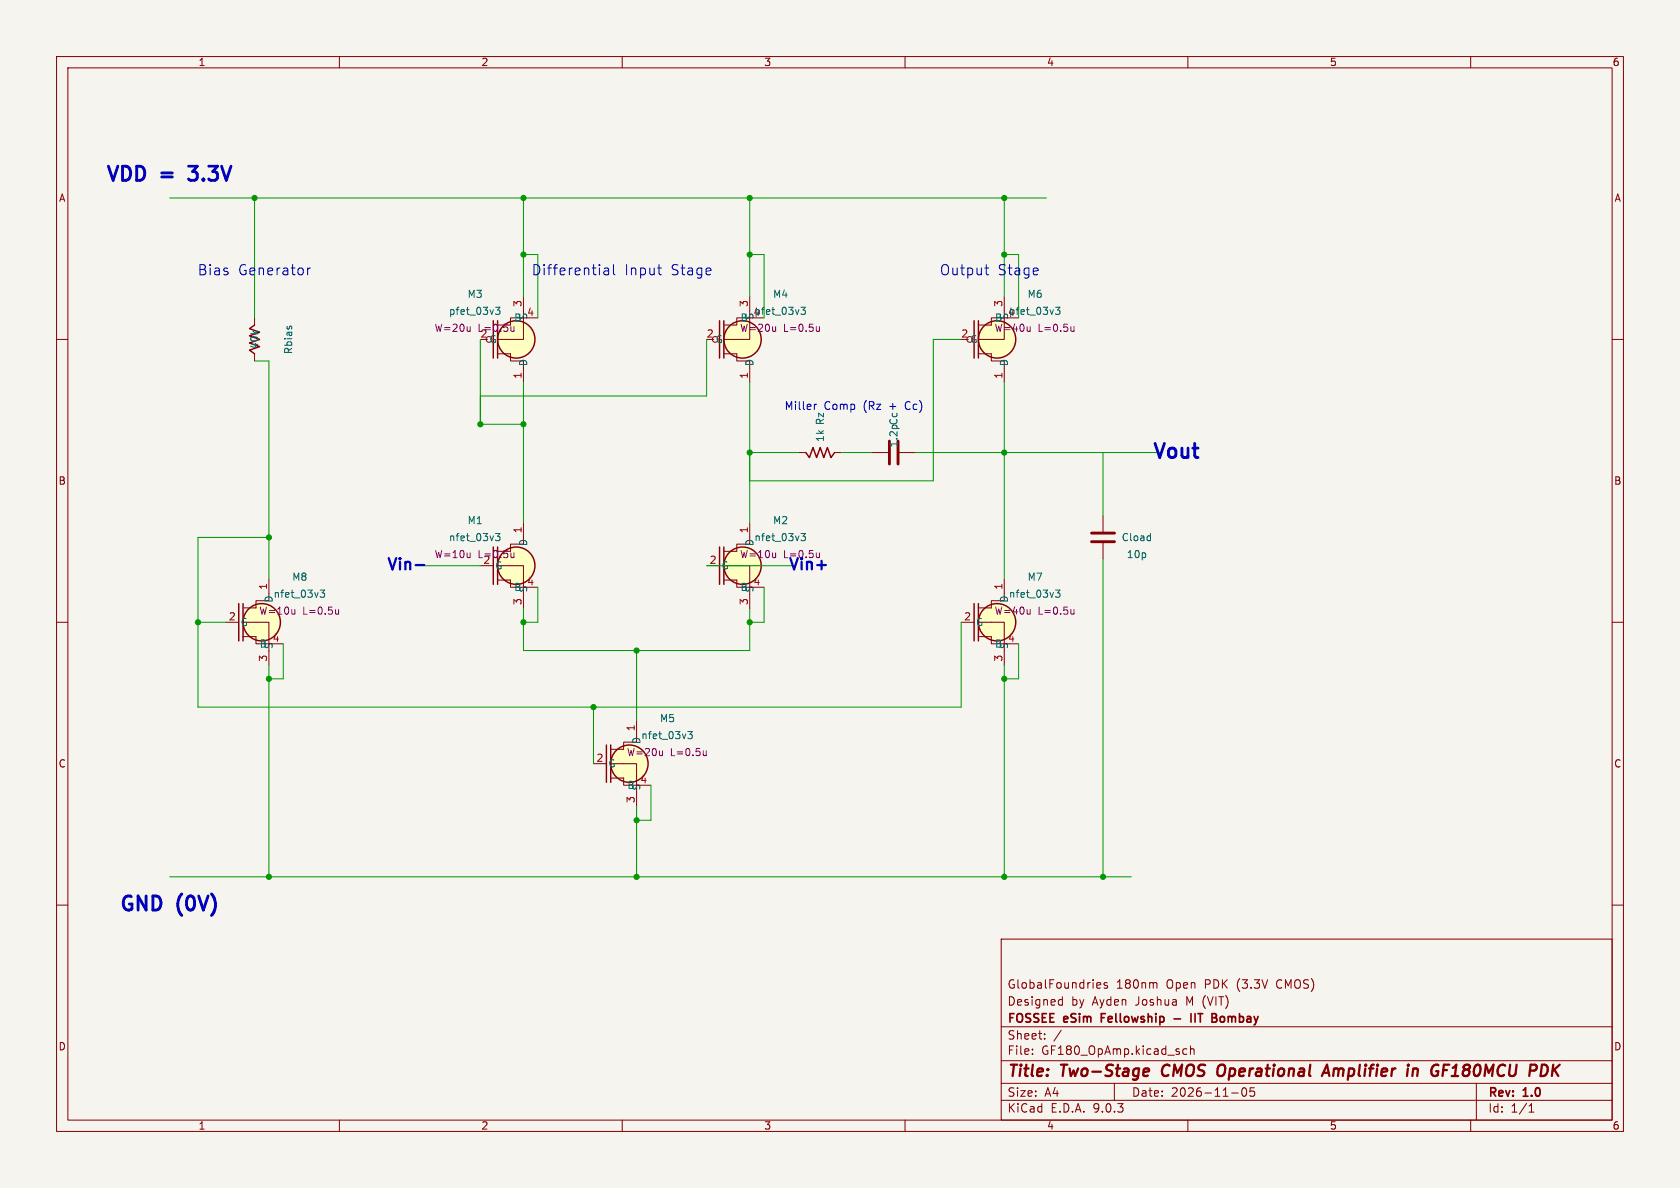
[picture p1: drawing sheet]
(kicad_sch (version 20211123) (generator eeschema)

 (paper "A4")

 (title_block
  (title "Two-Stage CMOS Operational Amplifier in GF180MCU PDK")
  (date "2026-11-05")
  (rev "1.0")
  (company "FOSSEE eSim Fellowship - IIT Bombay")
  (comment 1 "Designed by Ayden Joshua M (VIT)")
  (comment 2 "GlobalFoundries 180nm Open PDK (3.3V CMOS)"))

 (lib_symbols
  (symbol "eSim_GF180:nfet_03v3" (pin_names (offset 0.254)) (in_bom yes) (on_board yes)
   (property "Reference" "M" (id 0) (at 2.54 2.54 0) (effects (font (size 1.27 1.27)) (justify left)))
   (property "Value" "nfet_03v3" (id 1) (at 2.54 0 0) (effects (font (size 1.27 1.27)) (justify left)))
   (property "Footprint" "" (id 2) (at 0 0 0) (effects (font (size 1.27 1.27)) hide))
   (property "Datasheet" "GF180MCU 3.3V NMOS" (id 3) (at 0 0 0) (effects (font (size 1.27 1.27)) hide))
   (symbol "nfet_03v3_0_1"
    (polyline (pts (xy 0.254 -2.54) (xy -2.032 -2.54)) (stroke (width 0) (type default)) (fill (type none)))
    (polyline (pts (xy 0.254 0) (xy -2.032 0)) (stroke (width 0) (type default)) (fill (type none)))
    (polyline (pts (xy 0.254 2.54) (xy -2.032 2.54)) (stroke (width 0) (type default)) (fill (type none)))
    (polyline (pts (xy -2.032 -3.302) (xy -2.032 3.302)) (stroke (width 0.254) (type default)) (fill (type none)))
    (polyline (pts (xy -2.794 -3.302) (xy -2.794 3.302)) (stroke (width 0.254) (type default)) (fill (type none)))
    (polyline (pts (xy 0.254 -2.54) (xy 0.254 -3.81) (xy 2.54 -3.81)) (stroke (width 0) (type default)) (fill (type none)))
    (polyline (pts (xy 0.254 2.54) (xy 0.254 3.81) (xy 2.54 3.81) (xy 2.54 5.08)) (stroke (width 0) (type default)) (fill (type none)))
    (polyline (pts (xy 0.254 0) (xy 2.54 0) (xy 2.54 -5.08)) (stroke (width 0) (type default)) (fill (type none)))
    (circle (center 1.27 0) (radius 3.302) (stroke (width 0.254) (type default)) (fill (type background))))
   (symbol "nfet_03v3_1_1"
    (pin passive line (at -5.08 0 0) (length 2.286) (name "G" (effects (font (size 1.27 1.27)))) (number "2" (effects (font (size 1.27 1.27)))))
    (pin passive line (at 2.54 7.62 270) (length 2.54) (name "D" (effects (font (size 1.27 1.27)))) (number "1" (effects (font (size 1.27 1.27)))))
    (pin passive line (at 2.54 -7.62 90) (length 2.54) (name "S" (effects (font (size 1.27 1.27)))) (number "3" (effects (font (size 1.27 1.27)))))
    (pin passive line (at 5.08 -3.81 180) (length 2.54) (name "B" (effects (font (size 1.27 1.27)))) (number "4" (effects (font (size 1.27 1.27)))))))
  (symbol "eSim_GF180:pfet_03v3" (pin_names (offset 0.254)) (in_bom yes) (on_board yes)
   (property "Reference" "M" (id 0) (at 2.54 2.54 0) (effects (font (size 1.27 1.27)) (justify left)))
   (property "Value" "pfet_03v3" (id 1) (at 2.54 0 0) (effects (font (size 1.27 1.27)) (justify left)))
   (property "Footprint" "" (id 2) (at 0 0 0) (effects (font (size 1.27 1.27)) hide))
   (property "Datasheet" "GF180MCU 3.3V PMOS" (id 3) (at 0 0 0) (effects (font (size 1.27 1.27)) hide))
   (symbol "pfet_03v3_0_1"
    (polyline (pts (xy 0.254 -2.54) (xy -2.032 -2.54)) (stroke (width 0) (type default)) (fill (type none)))
    (polyline (pts (xy 0.254 0) (xy -2.032 0)) (stroke (width 0) (type default)) (fill (type none)))
    (polyline (pts (xy 0.254 2.54) (xy -2.032 2.54)) (stroke (width 0) (type default)) (fill (type none)))
    (polyline (pts (xy -2.032 -3.302) (xy -2.032 3.302)) (stroke (width 0.254) (type default)) (fill (type none)))
    (polyline (pts (xy -2.794 -3.302) (xy -2.794 3.302)) (stroke (width 0.254) (type default)) (fill (type none)))
    (polyline (pts (xy 0.254 2.54) (xy 0.254 3.81) (xy 2.54 3.81)) (stroke (width 0) (type default)) (fill (type none)))
    (polyline (pts (xy 0.254 -2.54) (xy 0.254 -3.81) (xy 2.54 -3.81) (xy 2.54 -5.08)) (stroke (width 0) (type default)) (fill (type none)))
    (polyline (pts (xy 0.254 0) (xy 2.54 0) (xy 2.54 5.08)) (stroke (width 0) (type default)) (fill (type none)))
    (circle (center -3.556 0) (radius 0.508) (stroke (width 0) (type default)) (fill (type none)))
    (circle (center 1.27 0) (radius 3.302) (stroke (width 0.254) (type default)) (fill (type background))))
   (symbol "pfet_03v3_1_1"
    (pin passive line (at -5.08 0 0) (length 1.27) (name "G" (effects (font (size 1.27 1.27)))) (number "2" (effects (font (size 1.27 1.27)))))
    (pin passive line (at 2.54 -7.62 90) (length 2.54) (name "D" (effects (font (size 1.27 1.27)))) (number "1" (effects (font (size 1.27 1.27)))))
    (pin passive line (at 2.54 7.62 270) (length 2.54) (name "S" (effects (font (size 1.27 1.27)))) (number "3" (effects (font (size 1.27 1.27)))))
    (pin passive line (at 5.08 3.81 180) (length 2.54) (name "B" (effects (font (size 1.27 1.27)))) (number "4" (effects (font (size 1.27 1.27)))))))
  (symbol "eSim_Devices:resistor" (pin_numbers hide) (pin_names (offset 0)) (in_bom yes) (on_board yes)
   (property "Reference" "R" (id 0) (at 2.032 0 90) (effects (font (size 1.27 1.27))))
   (property "Value" "resistor" (id 1) (at 0 0 90) (effects (font (size 1.27 1.27))))
   (symbol "resistor_0_1"
    (polyline (pts (xy 0 -2.54) (xy -0.889 -1.905) (xy 0.889 -1.27) (xy -0.889 -0.635) (xy 0.889 0) (xy -0.889 0.635) (xy 0.889 1.27) (xy -0.889 1.905) (xy 0 2.54)) (stroke (width 0.254) (type default)) (fill (type none))))
   (symbol "resistor_1_1"
    (pin passive line (at 0 3.81 270) (length 1.27) (name "~" (effects (font (size 1.27 1.27)))) (number "1" (effects (font (size 1.27 1.27)))))
    (pin passive line (at 0 -3.81 90) (length 1.27) (name "~" (effects (font (size 1.27 1.27)))) (number "2" (effects (font (size 1.27 1.27)))))))
  (symbol "eSim_Devices:capacitor" (pin_numbers hide) (pin_names (offset 0)) (in_bom yes) (on_board yes)
   (property "Reference" "C" (id 0) (at 2.54 0 0) (effects (font (size 1.27 1.27))))
   (property "Value" "capacitor" (id 1) (at 2.54 -2.54 0) (effects (font (size 1.27 1.27))))
   (symbol "capacitor_0_1"
    (polyline (pts (xy -2.032 -0.762) (xy 2.032 -0.762)) (stroke (width 0.508) (type default)) (fill (type none)))
    (polyline (pts (xy -2.032 0.762) (xy 2.032 0.762)) (stroke (width 0.508) (type default)) (fill (type none))))
   (symbol "capacitor_1_1"
    (pin passive line (at 0 3.81 270) (length 3.048) (name "~" (effects (font (size 1.27 1.27)))) (number "1" (effects (font (size 1.27 1.27)))))
    (pin passive line (at 0 -3.81 90) (length 3.048) (name "~" (effects (font (size 1.27 1.27)))) (number "2" (effects (font (size 1.27 1.27))))))))

  (symbol (lib_id "eSim_GF180:nfet_03v3") (at 90 100 0) (unit 1) (in_bom yes) (on_board yes)
  (property "Reference" "M1" (id 0) (at 84 92 0))
  (property "Value" "nfet_03v3" (id 1) (at 84 95 0))
  (property "Model" "W=10u L=0.5u" (id 4) (at 84 98 0)) (pin "1") (pin "2") (pin "3") (pin "4"))

 (symbol (lib_id "eSim_GF180:nfet_03v3") (at 130 100 0) (unit 1) (in_bom yes) (on_board yes)
  (property "Reference" "M2" (id 0) (at 138 92 0))
  (property "Value" "nfet_03v3" (id 1) (at 138 95 0))
  (property "Model" "W=10u L=0.5u" (id 4) (at 138 98 0)) (pin "1") (pin "2") (pin "3") (pin "4"))

 (symbol (lib_id "eSim_GF180:pfet_03v3") (at 90 60 0) (unit 1) (in_bom yes) (on_board yes)
  (property "Reference" "M3" (id 0) (at 84 52 0))
  (property "Value" "pfet_03v3" (id 1) (at 84 55 0))
  (property "Model" "W=20u L=0.5u" (id 4) (at 84 58 0)) (pin "1") (pin "2") (pin "3") (pin "4"))

 (symbol (lib_id "eSim_GF180:pfet_03v3") (at 130 60 0) (unit 1) (in_bom yes) (on_board yes)
  (property "Reference" "M4" (id 0) (at 138 52 0))
  (property "Value" "pfet_03v3" (id 1) (at 138 55 0))
  (property "Model" "W=20u L=0.5u" (id 4) (at 138 58 0)) (pin "1") (pin "2") (pin "3") (pin "4"))

 (symbol (lib_id "eSim_GF180:nfet_03v3") (at 110 135 0) (unit 1) (in_bom yes) (on_board yes)
  (property "Reference" "M5" (id 0) (at 118 127 0))
  (property "Value" "nfet_03v3" (id 1) (at 118 130 0))
  (property "Model" "W=20u L=0.5u" (id 4) (at 118 133 0)) (pin "1") (pin "2") (pin "3") (pin "4"))

 (symbol (lib_id "eSim_GF180:pfet_03v3") (at 175 60 0) (unit 1) (in_bom yes) (on_board yes)
  (property "Reference" "M6" (id 0) (at 183 52 0))
  (property "Value" "pfet_03v3" (id 1) (at 183 55 0))
  (property "Model" "W=40u L=0.5u" (id 4) (at 183 58 0)) (pin "1") (pin "2") (pin "3") (pin "4"))

 (symbol (lib_id "eSim_GF180:nfet_03v3") (at 175 110 0) (unit 1) (in_bom yes) (on_board yes)
  (property "Reference" "M7" (id 0) (at 183 102 0))
  (property "Value" "nfet_03v3" (id 1) (at 183 105 0))
  (property "Model" "W=40u L=0.5u" (id 4) (at 183 108 0)) (pin "1") (pin "2") (pin "3") (pin "4"))

 (symbol (lib_id "eSim_GF180:nfet_03v3") (at 45 110 0) (unit 1) (in_bom yes) (on_board yes)
  (property "Reference" "M8" (id 0) (at 53 102 0))
  (property "Value" "nfet_03v3" (id 1) (at 53 105 0))
  (property "Model" "W=10u L=0.5u" (id 4) (at 53 108 0)) (pin "1") (pin "2") (pin "3") (pin "4"))

 (symbol (lib_id "eSim_Devices:resistor") (at 45 60 0) (unit 1) (in_bom yes) (on_board yes)
  (property "Reference" "Rbias" (id 0) (at 51 60 90))
  (property "Value" "40k" (id 1) (at 45 60 90)) (pin "1") (pin "2"))

 (symbol (lib_id "eSim_Devices:resistor") (at 145 80 90) (unit 1) (in_bom yes) (on_board yes)
  (property "Reference" "Rz" (id 0) (at 145 74 0))
  (property "Value" "1k" (id 1) (at 145 77 0)) (pin "1") (pin "2"))

 (symbol (lib_id "eSim_Devices:capacitor") (at 158 80 90) (unit 1) (in_bom yes) (on_board yes)
  (property "Reference" "Cc" (id 0) (at 158 74 0))
  (property "Value" "1.2p" (id 1) (at 158 77 0)) (pin "1") (pin "2"))

 (symbol (lib_id "eSim_Devices:capacitor") (at 195 95 0) (unit 1) (in_bom yes) (on_board yes)
  (property "Reference" "Cload" (id 0) (at 201 95 0))
  (property "Value" "10p" (id 1) (at 201 98 0)) (pin "1") (pin "2"))

   (wire (pts (xy 30 35) (xy 185 35)) (stroke (width 0) (type default)))
 (wire (pts (xy 45 35) (xy 45 56.19)) (stroke (width 0) (type default)))
 (wire (pts (xy 92.54 35) (xy 92.54 52.38)) (stroke (width 0) (type default)))
 (wire (pts (xy 95.08 56.19) (xy 95.08 45)) (stroke (width 0) (type default)))
 (wire (pts (xy 95.08 45) (xy 92.54 45)) (stroke (width 0) (type default)))
 (wire (pts (xy 132.54 35) (xy 132.54 52.38)) (stroke (width 0) (type default)))
 (wire (pts (xy 135.08 56.19) (xy 135.08 45)) (stroke (width 0) (type default)))
 (wire (pts (xy 135.08 45) (xy 132.54 45)) (stroke (width 0) (type default)))
 (wire (pts (xy 177.54 35) (xy 177.54 52.38)) (stroke (width 0) (type default)))
 (wire (pts (xy 180.08 56.19) (xy 180.08 45)) (stroke (width 0) (type default)))
 (wire (pts (xy 180.08 45) (xy 177.54 45)) (stroke (width 0) (type default)))
 (wire (pts (xy 45 63.81) (xy 47.54 63.81)) (stroke (width 0) (type default)))
 (wire (pts (xy 47.54 63.81) (xy 47.54 102.38)) (stroke (width 0) (type default)))
 (wire (pts (xy 47.54 95) (xy 35 95)) (stroke (width 0) (type default)))
 (wire (pts (xy 35 95) (xy 35 110)) (stroke (width 0) (type default)))
 (wire (pts (xy 35 110) (xy 39.92 110)) (stroke (width 0) (type default)))
 (wire (pts (xy 35 110) (xy 35 125)) (stroke (width 0) (type default)))
 (wire (pts (xy 35 125) (xy 104.92 125)) (stroke (width 0) (type default)))
 (wire (pts (xy 104.92 125) (xy 104.92 135)) (stroke (width 0) (type default)))
 (wire (pts (xy 104.92 125) (xy 169.92 125)) (stroke (width 0) (type default)))
 (wire (pts (xy 169.92 125) (xy 169.92 110)) (stroke (width 0) (type default)))
 (wire (pts (xy 47.54 117.62) (xy 47.54 155)) (stroke (width 0) (type default)))
 (wire (pts (xy 50.08 113.81) (xy 50.08 120)) (stroke (width 0) (type default)))
 (wire (pts (xy 50.08 120) (xy 47.54 120)) (stroke (width 0) (type default)))
 (wire (pts (xy 92.54 67.62) (xy 92.54 92.38)) (stroke (width 0) (type default)))
 (wire (pts (xy 84.92 60) (xy 84.92 75)) (stroke (width 0) (type default)))
 (wire (pts (xy 84.92 75) (xy 92.54 75)) (stroke (width 0) (type default)))
 (wire (pts (xy 84.92 75) (xy 84.92 70)) (stroke (width 0) (type default)))
 (wire (pts (xy 84.92 70) (xy 124.92 70)) (stroke (width 0) (type default)))
 (wire (pts (xy 124.92 70) (xy 124.92 60)) (stroke (width 0) (type default)))
 (wire (pts (xy 132.54 67.62) (xy 132.54 92.38)) (stroke (width 0) (type default)))
 (wire (pts (xy 92.54 107.62) (xy 92.54 115)) (stroke (width 0) (type default)))
 (wire (pts (xy 92.54 115) (xy 112.54 115)) (stroke (width 0) (type default)))
 (wire (pts (xy 132.54 107.62) (xy 132.54 115)) (stroke (width 0) (type default)))
 (wire (pts (xy 132.54 115) (xy 112.54 115)) (stroke (width 0) (type default)))
 (wire (pts (xy 112.54 115) (xy 112.54 127.38)) (stroke (width 0) (type default)))
 (wire (pts (xy 95.08 103.81) (xy 95.08 110)) (stroke (width 0) (type default)))
 (wire (pts (xy 95.08 110) (xy 92.54 110)) (stroke (width 0) (type default)))
 (wire (pts (xy 135.08 103.81) (xy 135.08 110)) (stroke (width 0) (type default)))
 (wire (pts (xy 135.08 110) (xy 132.54 110)) (stroke (width 0) (type default)))
 (wire (pts (xy 112.54 142.62) (xy 112.54 155)) (stroke (width 0) (type default)))
 (wire (pts (xy 115.08 138.81) (xy 115.08 145)) (stroke (width 0) (type default)))
 (wire (pts (xy 115.08 145) (xy 112.54 145)) (stroke (width 0) (type default)))
 (wire (pts (xy 84.92 100) (xy 75 100)) (stroke (width 0) (type default)))
 (wire (pts (xy 124.92 100) (xy 140 100)) (stroke (width 0) (type default)))
 (wire (pts (xy 132.54 80) (xy 141.19 80)) (stroke (width 0) (type default)))
 (wire (pts (xy 132.54 80) (xy 132.54 85)) (stroke (width 0) (type default)))
 (wire (pts (xy 132.54 85) (xy 165 85)) (stroke (width 0) (type default)))
 (wire (pts (xy 165 85) (xy 165 60)) (stroke (width 0) (type default)))
 (wire (pts (xy 165 60) (xy 169.92 60)) (stroke (width 0) (type default)))
 (wire (pts (xy 148.81 80) (xy 154.19 80)) (stroke (width 0) (type default)))
 (wire (pts (xy 161.81 80) (xy 177.54 80)) (stroke (width 0) (type default)))
 (wire (pts (xy 177.54 67.62) (xy 177.54 102.38)) (stroke (width 0) (type default)))
 (wire (pts (xy 177.54 80) (xy 195 80)) (stroke (width 0) (type default)))
 (wire (pts (xy 195 80) (xy 195 91.19)) (stroke (width 0) (type default)))
 (wire (pts (xy 195 80) (xy 205 80)) (stroke (width 0) (type default)))
 (wire (pts (xy 195 98.81) (xy 195 155)) (stroke (width 0) (type default)))
 (wire (pts (xy 177.54 117.62) (xy 177.54 155)) (stroke (width 0) (type default)))
 (wire (pts (xy 180.08 113.81) (xy 180.08 120)) (stroke (width 0) (type default)))
 (wire (pts (xy 180.08 120) (xy 177.54 120)) (stroke (width 0) (type default)))
 (wire (pts (xy 30 155) (xy 200 155)) (stroke (width 0) (type default)))

   (junction (at 45 35) (diameter 0.9144) (color 0 0 0 0))
 (junction (at 92.54 35) (diameter 0.9144) (color 0 0 0 0))
 (junction (at 92.54 45) (diameter 0.9144) (color 0 0 0 0))
 (junction (at 132.54 35) (diameter 0.9144) (color 0 0 0 0))
 (junction (at 132.54 45) (diameter 0.9144) (color 0 0 0 0))
 (junction (at 177.54 35) (diameter 0.9144) (color 0 0 0 0))
 (junction (at 177.54 45) (diameter 0.9144) (color 0 0 0 0))
 (junction (at 47.54 95) (diameter 0.9144) (color 0 0 0 0))
 (junction (at 35 110) (diameter 0.9144) (color 0 0 0 0))
 (junction (at 104.92 125) (diameter 0.9144) (color 0 0 0 0))
 (junction (at 47.54 120) (diameter 0.9144) (color 0 0 0 0))
 (junction (at 92.54 75) (diameter 0.9144) (color 0 0 0 0))
 (junction (at 84.92 75) (diameter 0.9144) (color 0 0 0 0))
 (junction (at 112.54 115) (diameter 0.9144) (color 0 0 0 0))
 (junction (at 92.54 110) (diameter 0.9144) (color 0 0 0 0))
 (junction (at 132.54 110) (diameter 0.9144) (color 0 0 0 0))
 (junction (at 112.54 145) (diameter 0.9144) (color 0 0 0 0))
 (junction (at 132.54 80) (diameter 0.9144) (color 0 0 0 0))
 (junction (at 177.54 80) (diameter 0.9144) (color 0 0 0 0))
 (junction (at 177.54 120) (diameter 0.9144) (color 0 0 0 0))
 (junction (at 47.54 155) (diameter 0.9144) (color 0 0 0 0))
 (junction (at 112.54 155) (diameter 0.9144) (color 0 0 0 0))
 (junction (at 177.54 155) (diameter 0.9144) (color 0 0 0 0))
 (junction (at 195 155) (diameter 0.9144) (color 0 0 0 0))

  (text "VDD = 3.3V" (at 30 31 0) (effects (font (size 2.5 2.5) (bold yes))))
 (text "GND (0V)" (at 30 160 0) (effects (font (size 2.5 2.5) (bold yes))))
 (text "Vin-" (at 72 100 0) (effects (font (size 2.0 2.0) (bold yes))))
 (text "Vin+" (at 143 100 0) (effects (font (size 2.0 2.0) (bold yes))))
 (text "Vout" (at 208 80 0) (effects (font (size 2.5 2.5) (bold yes))))
 (text "Bias Generator" (at 45 48 0) (effects (font (size 1.8 1.8))))
 (text "Differential Input Stage" (at 110 48 0) (effects (font (size 1.8 1.8))))
 (text "Output Stage" (at 175 48 0) (effects (font (size 1.8 1.8))))
 (text "Miller Comp (Rz + Cc)" (at 151 72 0) (effects (font (size 1.4 1.4))))

 (sheet_instances (path "" (page "1")))

)
